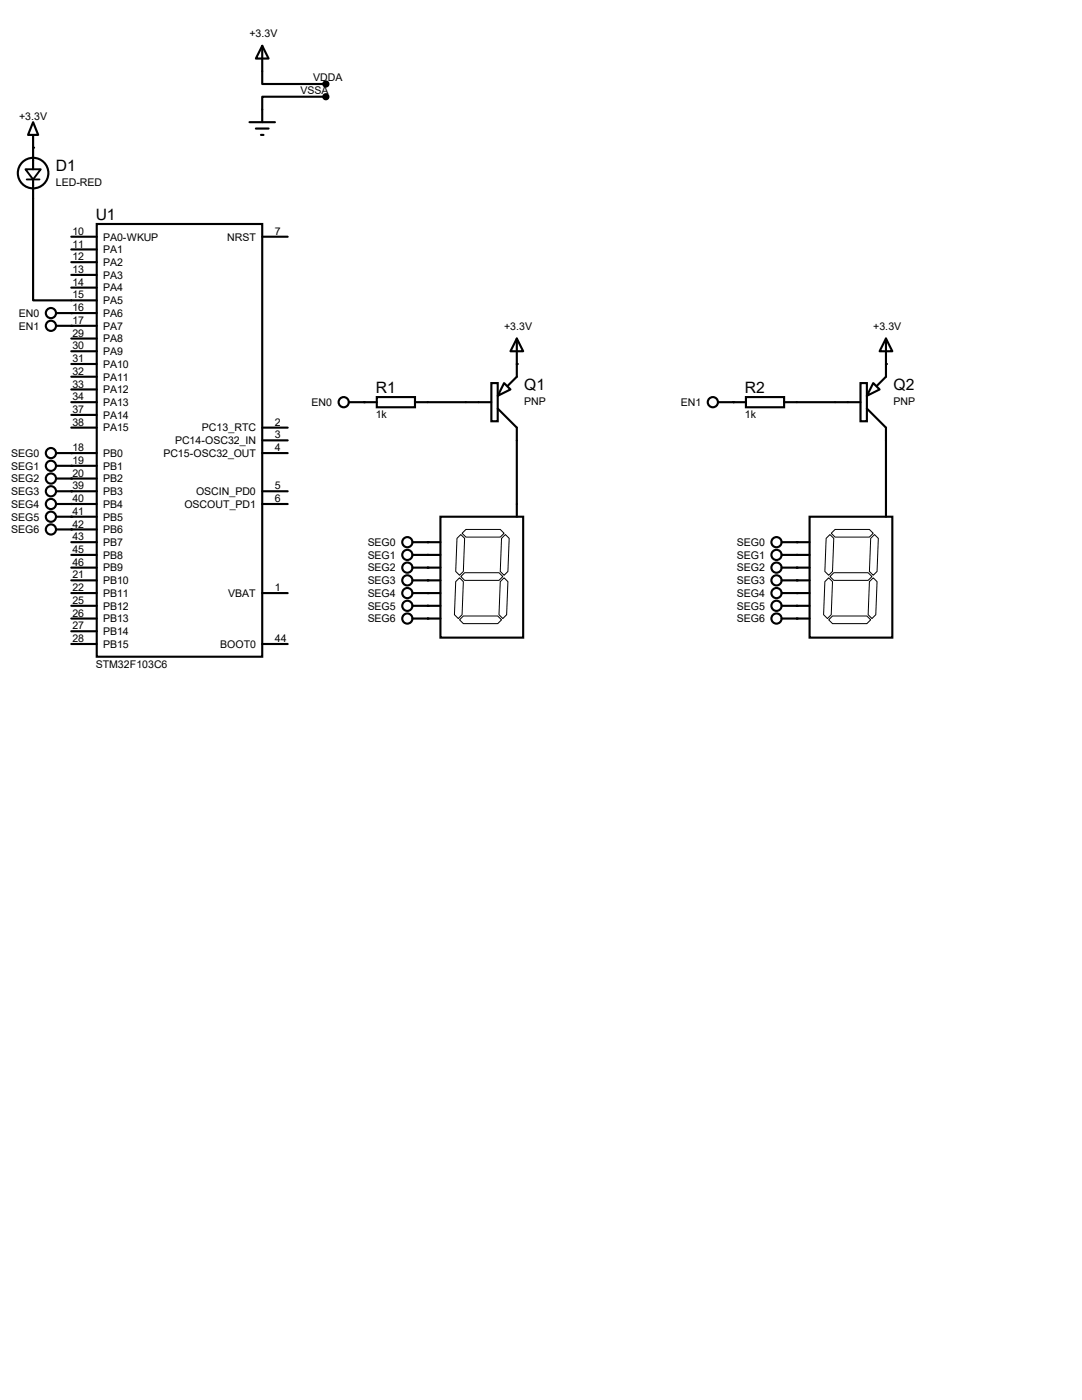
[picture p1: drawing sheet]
<svg xmlns="http://www.w3.org/2000/svg" width="216mm" height="279mm" viewBox="0 0 216 279" stroke-linecap="round" stroke-linejoin="round" font-family="sans-serif">
<g fill="#000">
<circle cx="6.6" cy="29.5" r=".21"/>
<circle cx="14.2" cy="62.5" r=".21"/>
<circle cx="14.2" cy="65" r=".21"/>
<circle cx="103.1" cy="72.6" r=".21"/>
<circle cx="176.8" cy="72.6" r=".21"/>
<circle cx="14.2" cy="98" r=".21"/>
<circle cx="14.2" cy="90.4" r=".21"/>
<circle cx="14.2" cy="93" r=".21"/>
<circle cx="14.2" cy="95.5" r=".21"/>
<circle cx="72.6" cy="80.3" r=".21"/>
<circle cx="146.3" cy="80.3" r=".21"/>
<circle cx="14.2" cy="103.1" r=".21"/>
<circle cx="14.2" cy="105.7" r=".21"/>
<circle cx="14.2" cy="100.6" r=".21"/>
<circle cx="85.3" cy="108.2" r=".21"/>
<circle cx="85.3" cy="115.8" r=".21"/>
<circle cx="85.3" cy="118.4" r=".21"/>
<circle cx="85.3" cy="110.7" r=".21"/>
<circle cx="85.3" cy="113.3" r=".21"/>
<circle cx="159" cy="115.8" r=".21"/>
<circle cx="159" cy="108.2" r=".21"/>
<circle cx="159" cy="110.7" r=".21"/>
<circle cx="159" cy="118.4" r=".21"/>
<circle cx="159" cy="113.3" r=".21"/>
<circle cx="85.3" cy="120.9" r=".21"/>
<circle cx="85.3" cy="123.4" r=".21"/>
<circle cx="159" cy="123.4" r=".21"/>
<circle cx="159" cy="120.9" r=".21"/>
</g>
<g fill="none" stroke="#000" stroke-width=".42">
<path d="M52.3 9.1l1.3 2.6h-2.5zM52.3 9.1v7.7h12.7M65 19.3h-12.7v5.1M6.6 24.4l1 2.5h-2zM6.6 35.8v24.1h12.7M6.6 26.9v6.9M49.8 24.4h5.1M51.1 25.7h2.5M52.1 26.9h.5M14.2 47.2h5.1M14.2 52.3h5.1M14.2 49.8h5.1"/>
<path d="M14.2 54.9h5.1M14.2 57.4h5.1M19.3 44.7h33v86.4h-33zM52.3 47.2h5.1M11.2 62.5h8.1M11.2 65h8.1M14.2 67.6h5.1M14.2 70.1h5.1M14.2 72.6h5.1M14.2 75.2h5.1M14.2 77.7h5.1M75.2 79.2h7.6v2.1h-7.6z"/>
<path d="M98 76.5h1.3v7.6h-1.3zM100.6 76.5l1.3 1.2-2.6 1.3zM103.1 67.6l1.3 2.5h-2.5zM103.1 67.6v7.6l-1.8 1.8M148.8 79.2h7.7v2.1h-7.7zM171.7 76.5h1.3v7.6h-1.3zM174.2 76.5l1.3 1.2-2.5 1.3zM176.8 67.6l1.3 2.5h-2.6zM176.8 67.6v7.6l-1.8 1.8M11.2 90.4h8.1M11.2 93h8.1M11.2 95.5h8.1"/>
<path d="M11.2 98h8.1M14.2 80.3h5.1M14.2 82.8h5.1M14.2 85.3h5.1M52.3 90.4h5.1M52.3 98h5.1M52.3 85.3h5.1M52.3 87.9h5.1M69.6 80.3h5.6M82.8 80.3h15.2M99.3 81.5l3.8 3.8v17.8M143.3 80.3h5.5"/>
<path d="M156.5 80.3h15.2M173 81.5l3.8 3.8v17.8M11.2 100.6h8.1M11.2 103.1h8.1M11.2 105.7h8.1M14.2 110.7h5.1M14.2 113.3h5.1M14.2 115.8h5.1M14.2 118.4h5.1M14.2 108.2h5.1M52.3 100.6h5.1M52.3 118.4h5.1"/>
<path d="M82.3 110.7h5.6M82.3 113.3h5.6M82.3 115.8h5.6M82.3 118.4h5.6M82.3 108.2h5.6M87.9 103.1h16.5v24.2h-16.5zM156 110.7h5.5M156 113.3h5.5M156 115.8h5.5M156 118.4h5.5M156 108.2h5.5M161.5 103.1h16.6v24.2h-16.6z"/>
<path d="M14.2 128.5h5.1M14.2 120.9h5.1M14.2 123.4h5.1M14.2 126h5.1M52.3 128.5h5.1M82.3 120.9h5.6M82.3 123.4h5.6M156 120.9h5.5M156 123.4h5.5"/>
<circle cx="6.6" cy="34.5" r="3"/>
<circle cx="10.2" cy="62.5" r="1.02"/>
<circle cx="10.2" cy="65" r="1.02"/>
<circle cx="10.2" cy="90.4" r="1.02"/>
<circle cx="10.2" cy="93" r="1.02"/>
<circle cx="10.2" cy="98" r="1.02"/>
<circle cx="10.2" cy="95.5" r="1.02"/>
<circle cx="68.6" cy="80.3" r="1.02"/>
<circle cx="142.2" cy="80.3" r="1.02"/>
<circle cx="10.2" cy="105.7" r="1.02"/>
<circle cx="10.2" cy="100.6" r="1.02"/>
<circle cx="10.2" cy="103.1" r="1.02"/>
<circle cx="81.3" cy="118.4" r="1.02"/>
<circle cx="81.3" cy="113.3" r="1.02"/>
<circle cx="81.3" cy="108.2" r="1.02"/>
<circle cx="81.3" cy="110.7" r="1.02"/>
<circle cx="81.3" cy="115.8" r="1.02"/>
<circle cx="154.9" cy="115.8" r="1.02"/>
<circle cx="154.9" cy="110.7" r="1.02"/>
<circle cx="154.9" cy="113.3" r="1.02"/>
<circle cx="154.9" cy="118.4" r="1.02"/>
<circle cx="154.9" cy="108.2" r="1.02"/>
<circle cx="81.3" cy="120.9" r="1.02"/>
<circle cx="81.3" cy="123.4" r="1.02"/>
<circle cx="154.9" cy="120.9" r="1.02"/>
<circle cx="154.9" cy="123.4" r="1.02"/>
</g>
<path d="M5.1 33.8h3l-1.5 2zM5.3 35.8h2.6" fill="none" stroke="#000" stroke-width=".38"/>
<g fill="#000" stroke="#000" stroke-width=".42">
<circle cx="65" cy="19.3" r=".51"/>
<circle cx="65" cy="16.8" r=".51"/>
</g>
<g fill="none" stroke="#000" stroke-width=".2">
<path d="M90.9 116.1l.8-.8 .8 .8-.3 6.6-.8 .7-.7-.7zM91.2 107.4l.7-.7 .8 .7-.2 6.6-.8 .8-.8-.8zM91.9 115.1l.8-.8h6.9l.7 .8-.7 .7h-6.9zM93 105.7h6.8l.8 .7-.8 .8h-6.8l-.8-.8zM99.8 116.1l.8-.8 .7 .8-.2 6.6-.8 .7-.7-.7zM100.1 107.4l.7-.7 .8 .7-.3 6.6-.7 .8-.8-.8zM164.6 116.1l.8-.8 .7 .8-.2 6.6-.8 .7-.8-.7zM164.8 107.4l.8-.7 .8 .7-.3 6.6-.7 .8-.8-.8zM165.6 115.1l.8-.8h6.8l.8 .8-.8 .7h-6.8zM165.9 106.4l.7-.7h6.9l.7 .7-.7 .8h-6.9zM173.5 116.1l.7-.8 .8 .8-.2 6.6-.8 .7-.8-.7zM173.7 107.4l.8-.7 .8 .7-.3 6.6-.8 .8-.7-.8z"/>
<path d="M91.7 123.7l.8-.8h6.8l.8 .8-.8 .8h-6.8zM165.4 123.7l.7-.8h6.9l.7 .8-.7 .8h-6.9z"/>
</g>
<g font-size="3.1">
<text x="11.1" y="34.1">D1</text>
<text x="19.1" y="43.8">U1</text>
<text x="104.6" y="77.8">Q1</text>
<text x="178.3" y="77.8">Q2</text>
<text x="75" y="78.4">R1</text>
<text x="148.6" y="78.4">R2</text>
</g>
<g font-size="2.1">
<text x="49.8" y="7.4">+3.3V</text>
<text x="62.5" y="16.2">VDDA</text>
<text x="3.8" y="23.9">+3.3V</text>
<text x="59.9" y="18.7">VSSA</text>
<text x="11.1" y="37">LED-RED</text>
<text x="14.4" y="46.9">10</text>
<text x="54.9" y="46.9">7</text>
<text x="14.4" y="51.9">12</text>
<text x="14.4" y="49.4">11</text>
<text x="20.6" y="48">PA0-WKUP</text>
<text x="20.6" y="53.1">PA2</text>
<text x="20.6" y="50.5">PA1</text>
<text x="45.3" y="48">NRST</text>
<text x="14.4" y="54.5">13</text>
<text x="14.4" y="57">14</text>
<text x="14.4" y="59.6">15</text>
<text x="20.6" y="55.6">PA3</text>
<text x="20.6" y="58.2">PA4</text>
<text x="3.8" y="63.2">EN0</text>
<text x="3.8" y="65.8">EN1</text>
<text x="14.4" y="62.1">16</text>
<text x="14.4" y="64.6">17</text>
<text x="20.6" y="60.7">PA5</text>
<text x="20.6" y="63.2">PA6</text>
<text x="20.6" y="65.8">PA7</text>
<text x="100.6" y="65.8">+3.3V</text>
<text x="174.2" y="65.8">+3.3V</text>
<text x="14.4" y="67.2">29</text>
<text x="14.4" y="69.7">30</text>
<text x="20.6" y="68.3">PA8</text>
<text x="20.6" y="70.9">PA9</text>
<text x="14.4" y="72.3">31</text>
<text x="14.4" y="74.8">32</text>
<text x="14.4" y="77.3">33</text>
<text x="20.6" y="73.4">PA10</text>
<text x="20.6" y="75.9">PA11</text>
<text x="14.4" y="79.9">34</text>
<text x="14.4" y="82.4">37</text>
<text x="20.6" y="78.5">PA12</text>
<text x="20.6" y="81">PA13</text>
<text x="20.6" y="83.6">PA14</text>
<text x="62.2" y="81">EN0</text>
<text x="75" y="83.4">1k</text>
<text x="104.6" y="80.7">PNP</text>
<text x="135.8" y="81">EN1</text>
<text x="148.6" y="83.4">1k</text>
<text x="178.3" y="80.7">PNP</text>
<text x="14.4" y="85">38</text>
<text x="20.6" y="86.1">PA15</text>
<text x="34.9" y="88.6">PC14-OSC32_IN</text>
<text x="40.3" y="86.1">PC13_RTC</text>
<text x="54.9" y="85">2</text>
<text x="54.9" y="87.5">3</text>
<text x="2.2" y="91.2">SEG0</text>
<text x="2.2" y="93.7">SEG1</text>
<text x="14.4" y="90">18</text>
<text x="14.4" y="92.6">19</text>
<text x="14.4" y="95.1">20</text>
<text x="20.6" y="91.2">PB0</text>
<text x="20.6" y="93.7">PB1</text>
<text x="32.6" y="91.2">PC15-OSC32_OUT</text>
<text x="54.9" y="90">4</text>
<text x="2.2" y="96.3">SEG2</text>
<text x="2.2" y="98.8">SEG3</text>
<text x="2.2" y="101.3">SEG4</text>
<text x="14.4" y="97.7">39</text>
<text x="14.4" y="100.2">40</text>
<text x="20.6" y="96.3">PB2</text>
<text x="20.6" y="98.8">PB3</text>
<text x="20.6" y="101.3">PB4</text>
<text x="36.8" y="101.3">OSCOUT_PD1</text>
<text x="39.1" y="98.8">OSCIN_PD0</text>
<text x="54.9" y="97.7">5</text>
<text x="54.9" y="100.2">6</text>
<text x="2.2" y="103.9">SEG5</text>
<text x="2.2" y="106.4">SEG6</text>
<text x="14.4" y="102.7">41</text>
<text x="14.4" y="105.3">42</text>
<text x="14.4" y="107.8">43</text>
<text x="20.6" y="103.9">PB5</text>
<text x="20.6" y="106.4">PB6</text>
<text x="14.4" y="110.4">45</text>
<text x="14.4" y="112.9">46</text>
<text x="20.6" y="111.5">PB8</text>
<text x="20.6" y="109">PB7</text>
<text x="73.4" y="109">SEG0</text>
<text x="73.4" y="111.5">SEG1</text>
<text x="147" y="109">SEG0</text>
<text x="147" y="111.5">SEG1</text>
<text x="14.4" y="115.4">21</text>
<text x="14.4" y="118">22</text>
<text x="20.6" y="114">PB9</text>
<text x="20.6" y="116.6">PB10</text>
<text x="20.6" y="119.1">PB11</text>
<text x="45.6" y="119.1">VBAT</text>
<text x="54.9" y="118">1</text>
<text x="73.4" y="114">SEG2</text>
<text x="73.4" y="116.6">SEG3</text>
<text x="73.4" y="119.1">SEG4</text>
<text x="147" y="114">SEG2</text>
<text x="147" y="116.6">SEG3</text>
<text x="147" y="119.1">SEG4</text>
<text x="14.4" y="120.5">25</text>
<text x="14.4" y="123.1">26</text>
<text x="14.4" y="125.6">27</text>
<text x="20.6" y="121.7">PB12</text>
<text x="20.6" y="124.2">PB13</text>
<text x="73.4" y="121.7">SEG5</text>
<text x="73.4" y="124.2">SEG6</text>
<text x="147" y="121.7">SEG5</text>
<text x="147" y="124.2">SEG6</text>
<text x="14.4" y="128.1">28</text>
<text x="20.6" y="126.7">PB14</text>
<text x="20.6" y="129.3">PB15</text>
<text x="43.9" y="129.3">BOOT0</text>
<text x="54.9" y="128.1">44</text>
<text x="19.1" y="133.2">STM32F103C6</text>
</g>
</svg>
